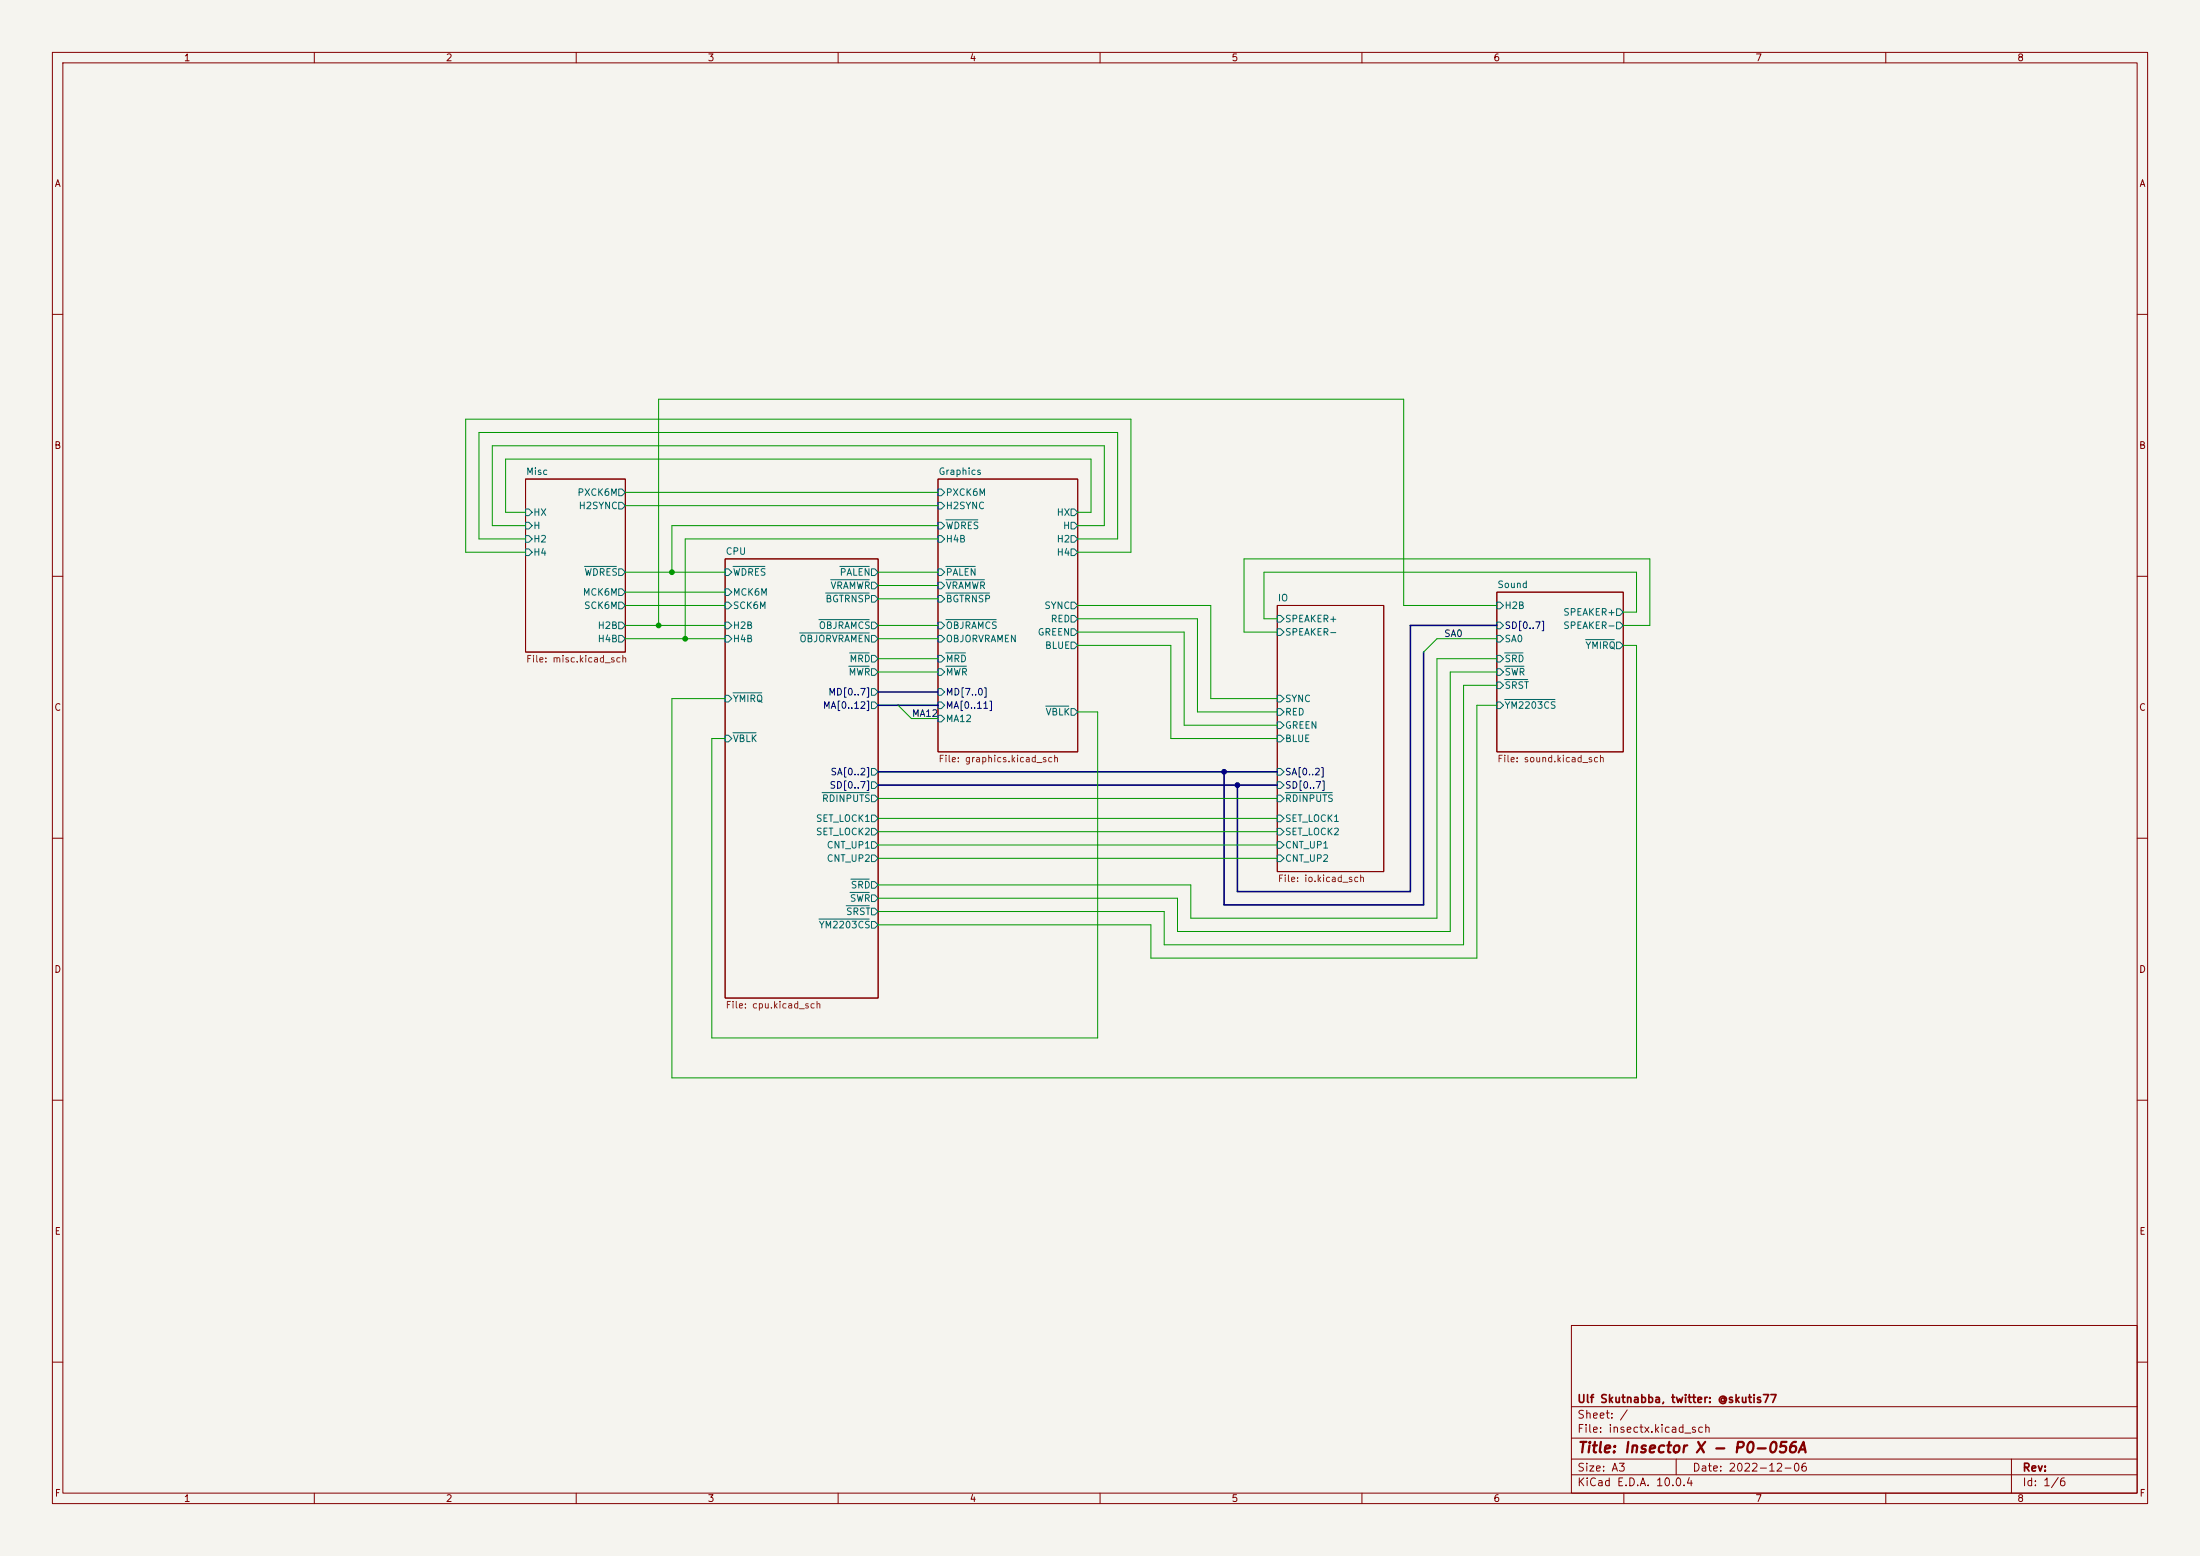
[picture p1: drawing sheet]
<svg xmlns="http://www.w3.org/2000/svg" width="420mm" height="297mm" viewBox="0 0 420 297" stroke-linecap="round" stroke-linejoin="round" font-family="sans-serif">
<path d="M0 0h420v297h-420z" fill="#f5f4ef" stroke="#f5f4ef" stroke-width=".19"/>
<g fill="none" stroke="#840000" stroke-width=".19">
<path d="M10 10h400v277h-400zM12 12h396v273h-396zM60 10v2M110 10v2M160 10v2M210 10v2M260 10v2M310 10v2M360 10v2M10 60h2M408 60h2M100.3 91.4h19.1v33.1h-19.1z"/>
<path d="M179.1 91.4h26.6v52.1h-26.6zM10 110h2M138.4 106.7h29.2v83.8h-29.2zM243.8 115.6h20.4v50.8h-20.4zM285.7 113h24.2v30.5h-24.2zM408 110h2M10 160h2M408 160h2M10 210h2M408 210h2M300 253h108v32h-108zM10 260h2"/>
<path d="M300 278.5h108M300 274.5h108M300 268.5h108M320 278.5v3M384 278.5v6.5M408 260h2M60 285v2M110 285v2M160 285v2M210 285v2M260 285v2M300 281.5h108"/>
<path d="M310 285v2M360 285v2"/>
</g>
<g fill="none" stroke="#006464" stroke-width=".19">
<path d="M100.3 99.7h.7l.6 .6-.6 .7h-.7zM100.3 97.2h.7l.6 .6-.6 .6h-.7zM118.1 95.9h.6l.7 .6-.7 .7h-.6zM118.1 93.3h.6l.7 .7-.7 .6h-.6zM179.1 99.7h.6l.6 .6-.6 .7h-.6zM179.1 95.9h.6l.6 .6-.6 .7h-.6zM179.1 93.3h.6l.6 .7-.6 .6h-.6zM180.6 99.2h6.1M204.5 99.7h.6l.6 .6-.6 .7h-.6zM204.5 97.2h.6l.6 .6-.6 .6h-.6zM100.3 102.2h.7l.6 .7-.6 .6h-.7zM100.3 104.8h.7l.6 .6-.6 .6h-.7z"/>
<path d="M111.6 108.1h6.1M118.1 108.6h.6l.7 .6-.7 .7h-.6zM118.1 114.9h.6l.7 .7-.7 .6h-.6zM118.1 112.4h.6l.7 .6-.7 .7h-.6zM118.1 118.7h.6l.7 .7-.7 .6h-.6zM138.4 118.7h.7l.6 .7-.6 .6h-.7zM138.4 112.4h.7l.6 .6-.6 .7h-.7zM138.4 114.9h.7l.6 .7-.6 .6h-.7zM138.4 108.6h.7l.6 .6-.6 .7h-.7zM139.9 108.1h6.1M156.3 118.3h9.6M157.6 113.2h8.3"/>
<path d="M158.6 110.7h7.3M160.3 108.1h5.6M166.4 108.6h.6l.6 .6-.6 .7h-.6zM166.4 111.1h.6l.6 .7-.6 .6h-.6zM166.4 113.7h.6l.6 .6-.6 .6h-.6zM166.4 118.7h.6l.6 .7-.6 .6h-.6zM179.1 118.7h.6l.6 .7-.6 .6h-.6zM179.1 113.7h.6l.6 .6-.6 .6h-.6zM179.1 111.1h.6l.6 .7-.6 .6h-.6zM179.1 108.6h.6l.6 .6-.6 .7h-.6zM179.1 102.2h.6l.6 .7-.6 .6h-.6zM180.6 108.1h5.6"/>
<path d="M180.6 118.3h9.6M180.6 113.2h8.3M180.6 110.7h7.3M204.5 114.9h.6l.6 .7-.6 .6h-.6zM204.5 117.5h.6l.6 .6-.6 .6h-.6zM204.5 104.8h.6l.6 .6-.6 .6h-.6zM204.5 102.2h.6l.6 .7-.6 .6h-.6zM243.8 117.5h.7l.6 .6-.6 .6h-.7zM285.7 114.9h.7l.6 .7-.6 .6h-.7zM285.7 118.7h.7l.6 .7-.6 .6h-.7zM308.6 116.2h.6l.7 .6-.7 .7h-.6zM308.6 118.7h.6l.7 .7-.7 .6h-.6z"/>
<path d="M118.1 121.3h.6l.7 .6-.7 .7h-.6zM138.4 132.7h.7l.6 .7-.6 .6h-.7zM138.4 121.3h.7l.6 .6-.6 .7h-.7zM139.9 132.2h5.5M139.9 139.9h4.4M152.6 120.8h13.3M162 127.2h3.9M162.2 124.6h3.7M166.4 131.4h.6l.6 .7-.6 .6h-.6zM166.4 121.3h.6l.6 .6-.6 .7h-.6zM166.4 125.1h.6l.6 .6-.6 .7h-.6zM166.4 127.6h.6l.6 .7-.6 .6h-.6z"/>
<path d="M166.4 134h.6l.6 .6-.6 .7h-.6zM179.1 125.1h.6l.6 .6-.6 .7h-.6zM179.1 136.5h.6l.6 .7-.6 .6h-.6zM179.1 131.4h.6l.6 .7-.6 .6h-.6zM179.1 134h.6l.6 .6-.6 .7h-.6zM179.1 127.6h.6l.6 .7-.6 .6h-.6zM179.1 121.3h.6l.6 .6-.6 .7h-.6zM180.6 124.6h3.7M180.6 127.2h3.9M199.6 134.8h4.4M204.5 122.6h.6l.6 .6-.6 .6h-.6zM204.5 120h.6l.6 .7-.6 .6h-.6z"/>
<path d="M204.5 135.3h.6l.6 .6-.6 .6h-.6zM243.8 135.3h.7l.6 .6-.6 .6h-.7zM243.8 137.8h.7l.6 .6-.6 .7h-.7zM243.8 132.7h.7l.6 .7-.6 .6h-.7zM243.8 120h.7l.6 .7-.6 .6h-.7zM285.7 125.1h.7l.6 .6-.6 .7h-.7zM285.7 121.3h.7l.6 .6-.6 .7h-.7zM285.7 130.2h.7l.6 .6-.6 .6h-.7zM285.7 134h.7l.6 .6-.6 .7h-.7zM285.7 127.6h.7l.6 .7-.6 .6h-.7zM287.2 124.6h3.5M287.2 127.2h3.7"/>
<path d="M287.2 129.7h4.5M287.2 133.5h9.7M302.7 122.1h5.5M308.6 122.6h.6l.7 .6-.7 .6h-.6zM138.4 140.3h.7l.6 .7-.6 .6h-.7zM156.9 151.3h9M166.4 149.2h.6l.6 .7-.6 .6h-.6zM166.4 151.8h.6l.6 .6-.6 .6h-.6zM166.4 146.7h.6l.6 .6-.6 .7h-.6zM166.4 155.6h.6l.6 .6-.6 .6h-.6zM166.4 158.1h.6l.6 .7-.6 .6h-.6zM243.8 149.2h.7l.6 .7-.6 .6h-.7z"/>
<path d="M243.8 146.7h.7l.6 .6-.6 .7h-.7zM243.8 140.3h.7l.6 .7-.6 .6h-.7zM243.8 151.8h.7l.6 .6-.6 .6h-.7zM243.8 158.1h.7l.6 .7-.6 .6h-.7zM243.8 155.6h.7l.6 .6-.6 .6h-.7zM245.3 151.3h9M156.3 175.4h9.6M161.5 172.9h4.4M162.3 170.3h3.6M162.4 167.8h3.5M166.4 173.4h.6l.6 .6-.6 .6h-.6zM166.4 170.8h.6l.6 .7-.6 .6h-.6z"/>
<path d="M166.4 168.3h.6l.6 .6-.6 .6h-.6zM166.4 175.9h.6l.6 .6-.6 .7h-.6zM166.4 160.7h.6l.6 .6-.6 .6h-.6zM166.4 163.2h.6l.6 .6-.6 .7h-.6zM243.8 163.2h.7l.6 .6-.6 .7h-.7zM243.8 160.7h.7l.6 .6-.6 .6h-.7z"/>
</g>
<path d="M285.7 119.4h-16.5v50.8h-33v-20.3M167.6 134.6h11.5M167.6 132.1h11.5M271.8 124.5v48.2h-38.1v-25.4M167.6 149.9h76.2M167.6 147.3h76.2" fill="none" stroke="#000084" stroke-width=".3"/>
<g fill="none" stroke="#009600" stroke-width=".19">
<path d="M100.3 97.8h-3.8v-10.2h111.8v10.2h-2.6M119.4 94h59.7M119.4 96.5h59.7M100.3 100.3h-6.3v-15.2h116.8v15.2h-5.1M100.3 102.9h-8.9v-20.3h122v20.3h-7.7M100.3 105.4h-11.4v-25.4h127v25.4h-10.2M119.4 115.6h19M119.4 119.4h19M119.4 109.2h19M119.4 113h19M167.6 119.4h11.5M167.6 109.2h11.5"/>
<path d="M167.6 114.3h11.5M167.6 111.8h11.5M179.1 100.3h-50.8v8.9M179.1 102.9h-48.3v19M205.7 115.6h25.4v17.8h12.7M205.7 118.1h22.9v17.8h15.2M285.7 115.6h-17.7v-39.4h-142.3v43.2M309.9 119.4h5.1v-12.7h-77.5v14h6.3M309.9 116.8h2.5v-7.6h-71.1v8.9h2.5M119.4 121.9h19M167.6 121.9h11.5M167.6 128.3h11.5"/>
<path d="M167.6 125.7h11.5M171.4 134.6l2.6 2.6h5.1M205.7 123.2h17.8v17.8h20.3M205.7 135.9h3.8v62.2h-73.6v-57.1h2.5M205.7 120.7h20.4v17.7h17.7M285.7 121.9h-11.4l-2.5 2.6M285.7 128.3h-8.8v49.5h-52.1v-6.3h-57.2M285.7 125.7h-11.4v49.6h-47v-6.4h-59.7M285.7 134.6h-3.8v48.3h-62.2v-6.4h-52.1M285.7 130.8h-6.3v49.5h-57.2v-6.3h-54.6M309.9 123.2h2.5v82.5h-184.1v-72.3h10.1M167.6 156.2h76.2"/>
<path d="M167.6 152.4h76.2M167.6 158.8h76.2M167.6 161.3h76.2M167.6 163.8h76.2"/>
</g>
<g fill="#009600" stroke="#009600" stroke-width=".19">
<circle cx="125.7" cy="119.4" r=".46"/>
<circle cx="128.3" cy="109.2" r=".46"/>
<circle cx="130.8" cy="121.9" r=".46"/>
</g>
<g fill="#000084" stroke="#000084" stroke-width=".19">
<circle cx="233.7" cy="147.3" r=".46"/>
<circle cx="236.2" cy="149.9" r=".46"/>
</g>
<text font-size="2" fill="#840000" x="301" y="277.8">Title: Insector X - P0-056A</text>
<g font-size="1.5" fill="#840000">
<text x="301" y="268.1">Ulf Skutnabba, twitter: @skutis77</text>
<text x="301" y="273.8">File: insectx.kicad_sch</text>
<text x="301" y="271.1">Sheet: /</text>
<text x="301" y="281.2">Size: A3</text>
<text x="323" y="281.2">Date: 2022-12-06</text>
<text x="386" y="281.2">Rev:</text>
<text x="301" y="284">KiCad E.D.A. 10.0.4</text>
<text x="386" y="284">Id: 1/6</text>
</g>
<g font-size="1.3" fill="#840000">
<text x="35" y="12">1</text>
<text x="85" y="12">2</text>
<text x="135" y="12">3</text>
<text x="185" y="12">4</text>
<text x="235" y="12">5</text>
<text x="285" y="12">6</text>
<text x="335" y="12">7</text>
<text x="385" y="12">8</text>
<text x="10.3" y="36">A</text>
<text x="408.3" y="36">A</text>
<text x="10.3" y="86">B</text>
<text x="408.2" y="86">B</text>
<text x="10.3" y="136">C</text>
<text x="408.2" y="136">C</text>
<text x="10.3" y="186">D</text>
<text x="408.2" y="186">D</text>
<text x="10.3" y="236">E</text>
<text x="408.3" y="236">E</text>
<text x="10.3" y="286">F</text>
<text x="35" y="287">1</text>
<text x="85" y="287">2</text>
<text x="135" y="287">3</text>
<text x="185" y="287">4</text>
<text x="235" y="287">5</text>
<text x="285" y="287">6</text>
<text x="335" y="287">7</text>
<text x="385" y="287">8</text>
<text x="408.3" y="286">F</text>
</g>
<g font-size="1.3" fill="#006464">
<text x="100.3" y="91">Misc</text>
<text x="110.1" y="95">PXCK6M</text>
<text x="179.1" y="91">Graphics</text>
<text x="180.4" y="95">PXCK6M</text>
<text x="101.7" y="101.3">H</text>
<text x="101.7" y="98.8">HX</text>
<text x="110.4" y="97.5">H2SYNC</text>
<text x="180.4" y="101.3">WDRES</text>
<text x="180.4" y="97.5">H2SYNC</text>
<text x="201.6" y="98.8">HX</text>
<text x="202.8" y="101.3">H</text>
<text x="101.7" y="103.8">H2</text>
<text x="101.7" y="106.4">H4</text>
<text x="138.4" y="106.2">CPU</text>
<text x="180.4" y="103.8">H4B</text>
<text x="201.6" y="106.4">H4</text>
<text x="201.6" y="103.8">H2</text>
<text x="111.5" y="110.2">WDRES</text>
<text x="139.8" y="110.2">WDRES</text>
<text x="158.4" y="112.7">VRAMWR</text>
<text x="160.2" y="110.2">PALEN</text>
<text x="180.4" y="112.7">VRAMWR</text>
<text x="180.4" y="110.2">PALEN</text>
<text x="285.8" y="112.5">Sound</text>
<text x="111.2" y="114">MCK6M</text>
<text x="111.4" y="116.5">SCK6M</text>
<text x="139.8" y="114">MCK6M</text>
<text x="139.8" y="116.5">SCK6M</text>
<text x="157.5" y="115.3">BGTRNSP</text>
<text x="180.4" y="115.3">BGTRNSP</text>
<text x="199.3" y="116.5">SYNC</text>
<text x="200.5" y="119.1">RED</text>
<text x="243.8" y="115.1">IO</text>
<text x="245.2" y="119.1">SPEAKER+</text>
<text x="287.1" y="116.5">H2B</text>
<text x="298.3" y="117.8">SPEAKER+</text>
<text x="114" y="120.4">H2B</text>
<text x="114" y="122.9">H4B</text>
<text x="139.8" y="122.9">H4B</text>
<text x="139.8" y="120.4">H2B</text>
<text x="152.5" y="122.9">OBJORVRAMEN</text>
<text x="156.2" y="120.4">OBJRAMCS</text>
<text x="180.4" y="120.4">OBJRAMCS</text>
<text x="180.4" y="122.9">OBJORVRAMEN</text>
<text x="198" y="121.6">GREEN</text>
<text x="199.4" y="124.2">BLUE</text>
<text x="245.2" y="121.6">SPEAKER-</text>
<text x="287.1" y="122.9">SA0</text>
<text x="298.3" y="120.4">SPEAKER-</text>
<text x="302.6" y="124.2">YMIRQ</text>
<text x="161.9" y="129.2">MWR</text>
<text x="162.1" y="126.7">MRD</text>
<text x="180.4" y="126.7">MRD</text>
<text x="180.4" y="129.2">MWR</text>
<text x="287.1" y="126.7">SRD</text>
<text x="287.1" y="131.8">SRST</text>
<text x="287.1" y="129.2">SWR</text>
<text x="139.8" y="134.3">YMIRQ</text>
<text x="199.5" y="136.9">VBLK</text>
<text x="245.2" y="136.9">RED</text>
<text x="245.2" y="134.3">SYNC</text>
<text x="287.1" y="135.6">YM2203CS</text>
<text x="139.8" y="141.9">VBLK</text>
<text x="180.4" y="138.1">MA12</text>
<text x="245.2" y="141.9">BLUE</text>
<text x="245.2" y="139.4">GREEN</text>
<text x="156.8" y="153.4">RDINPUTS</text>
<text x="245.2" y="153.4">RDINPUTS</text>
<text x="155.7" y="157.2">SET_LOCK1</text>
<text x="155.7" y="159.7">SET_LOCK2</text>
<text x="245.2" y="159.7">SET_LOCK2</text>
<text x="245.2" y="157.2">SET_LOCK1</text>
<text x="157.7" y="162.3">CNT_UP1</text>
<text x="157.7" y="164.8">CNT_UP2</text>
<text x="245.2" y="164.8">CNT_UP2</text>
<text x="245.2" y="162.3">CNT_UP1</text>
<text x="162.1" y="172.4">SWR</text>
<text x="162.3" y="169.9">SRD</text>
<text x="156.2" y="177.5">YM2203CS</text>
<text x="161.4" y="175">SRST</text>
</g>
<g font-size="1.3" fill="#0f0f0f">
<text x="275.6" y="121.9">SA0</text>
<text x="174" y="137.1">MA12</text>
</g>
<g font-size="1.3" fill="#000084">
<text x="287.1" y="120.4">SD[0..7]</text>
<text x="157" y="135.6">MA[0..12]</text>
<text x="158" y="133.1">MD[0..7]</text>
<text x="180.4" y="133.1">MD[7..0]</text>
<text x="180.4" y="135.6">MA[0..11]</text>
<text x="158.4" y="148.3">SA[0..2]</text>
<text x="245.2" y="148.3">SA[0..2]</text>
<text x="158.3" y="150.8">SD[0..7]</text>
<text x="245.2" y="150.8">SD[0..7]</text>
</g>
<g font-size="1.3" fill="#725600">
<text x="100.3" y="126.8">File: misc.kicad_sch</text>
<text x="179.1" y="145.8">File: graphics.kicad_sch</text>
<text x="285.8" y="145.8">File: sound.kicad_sch</text>
<text x="243.8" y="168.7">File: io.kicad_sch</text>
<text x="138.4" y="192.8">File: cpu.kicad_sch</text>
</g>
</svg>
